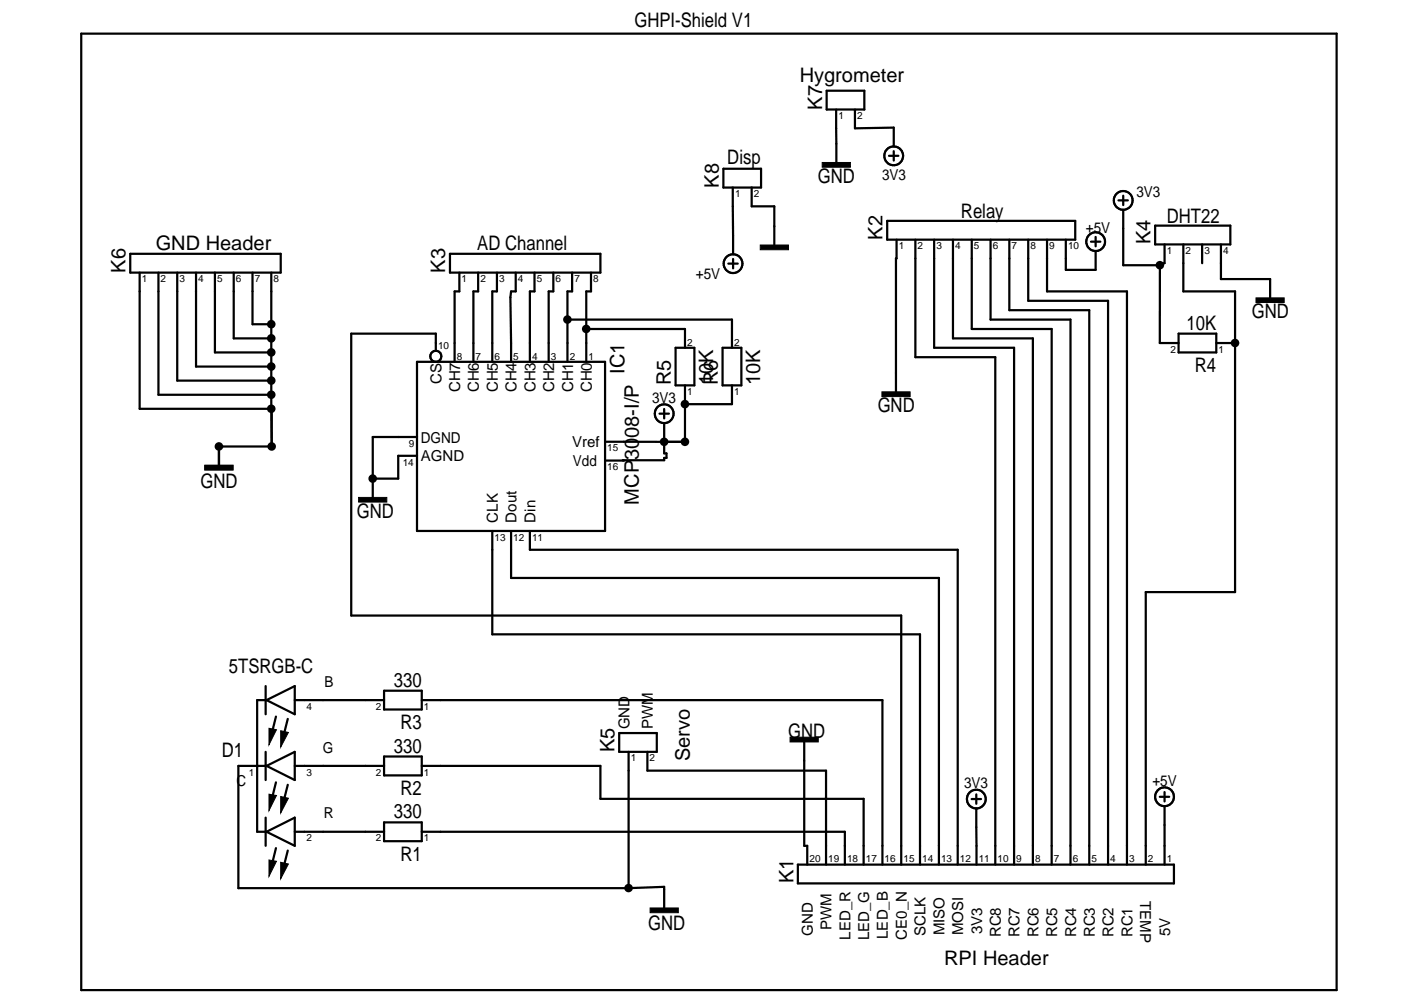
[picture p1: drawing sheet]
<svg xmlns="http://www.w3.org/2000/svg" width="297mm" height="210mm" viewBox="0 0 297 210" stroke-linecap="round" stroke-linejoin="round" font-family="sans-serif">
<g fill="none" stroke="#000" stroke-width=".47">
<path d="M17 7h263v200.4h-263zM173.2 19h7.9v3.9h-7.9zM151.5 35.3h7.9v4h-7.9zM153.5 39.3l.1 14M157.5 39.3v3.9h4.7v8.1M175.2 22.9v11.1M179.1 22.9v4l8.1-.2v4M186.2 32.6h2M187.2 31.7v1.9M27.3 53.2h31.5v3.9h-31.5zM29.3 57.1v28.5h27.5M33.2 57.1v25.6h23.6"/>
<path d="M37.1 57.1v22.6h19.7M41.1 57.1v19.7h15.7M45 57.1v16.7h11.8M49 57.1v13.8h7.8M52.9 57.1v10.8h3.9M56.8 57.1v28.5M94.3 53.2h31.5v3.9h-31.5zM96.2 57.1v3.9h-1v14.8M100.2 57.1v3.9h-1v14.8M104.1 57.1v3.9h-1v14.8M108 57.1v3.9h-.9l-.2 1.3 .2 13.5M112 57.1v3.9h-1v14.8"/>
<path d="M115.9 57.1v3.9h-1v14.8M119.8 57.1v3.9h-.9v14.8M123.8 57.1v3.9h-1v14.8M152.6 55.2h1.9M153.6 54.3v1.9M185.8 46.3h39.4v3.9h-39.4zM187.8 50.2v3.9h-.1v28M191.7 50.2v24.6h16.8v106.3M195.7 50.2v22.7h16.7v108.2M199.6 50.2v20.7h16.8v110.2M203.6 50.2v18.7h16.7v112.2M207.5 50.2v16.8h16.7v114.1"/>
<path d="M211.4 50.2v14.8h16.8v116.1M215.4 50.2v12.8h16.7v118.1M219.3 50.2v10.8h16.8v120.1M223.3 50.2v6.3h6.2v-3.9M228.5 50.6h2M229.5 49.6v2M234.3 42h2M235.3 41v2M235.3 43.9v11.7h7.7M242 47.3h15.7v3.9h-15.7zM243 55.6v16.3h3.9M243.9 51.2v3.9h-.9v.5"/>
<path d="M247.9 51.2v9.8h10.8v63h-18.7v57.1M251.8 51.2v3.9M255.8 51.2v7.3h10.3v3.9M87.4 75.8h39.3v35.4h-39.3zM91.3 73.5v-3.6h-17.7v59h115.2v52.2M118.9 67h34.4v5.9M122.8 68.9h20.7v4M141.5 72.9h4v7.8h-4zM151.4 72.9h3.9v7.8h-3.9zM246.9 69.9h7.9v3.9h-7.9zM254.8 71.9h3.9M56.8 85.6l.1 7.9"/>
<path d="M56.9 93.5h-11v4M87.4 91.5h-9.3v12.7M87.4 95.5h-4v4.8h-5.3M138.2 86.7h1.9M139.1 85.7v2M139.1 88.6v6.4h.5v.9h-.5v.5l-12.4 .1M143.5 80.7v11.9l-16.8-.1M153.3 80.7v4h-9.8M103.1 111.2v21.7h89.6v48.2M107.1 111.2v9.9h89.6v60M111 111.2v4h89.6v65.9M55.6 143.7v5.9"/>
<path d="M55.6 157.5v5.9M55.8 146.7h-1.9v27.5h1.9M55.8 146.7l5.9-3v5.9zM57.8 150.1l-1 4M60.3 150.6l-1 3.9M61.7 146.7h18.8M80.5 144.7h7.8v3.9h-7.8zM80.5 158.5h7.8v3.9h-7.8zM88.3 146.7h96.5v34.4M129.7 153.6h7.9v3.9h-7.9zM131.7 157.5v28.6M135.6 157.5v3.9h37.4v19.7"/>
<path d="M168.5 155.4v21.8h.6v3.9M55.6 171.3v5.9M55.8 160.4h-5.9v25.7h81.8M55.8 160.4l5.9-2.9v5.9zM55.8 174.2l5.9-2.9v5.9zM57.8 163.9l-1 3.9M57.8 177.7l-1 3.9M60.3 164.4l-1 3.9M60.3 178.2l-1 3.9M61.7 160.4h18.8M61.7 174.2h18.8M80.5 172.3h7.8v3.9h-7.8z"/>
<path d="M88.3 174.2h88.7v6.9M88.3 160.4h37.5v6.9h55.1v13.8M203.5 167.4h2M204.5 166.4v2M204.5 169.4l.1 11.7M243 166.9h1.9M243.9 165.9v2M243.9 168.9v12.2M131.7 186.1l7.4-.3v4.4M167.1 181.1h78.8v4h-78.8z"/>
<circle cx="187.2" cy="32.7" r="1.97"/>
<circle cx="153.6" cy="55.2" r="1.97"/>
<circle cx="229.5" cy="50.6" r="1.97"/>
<circle cx="235.3" cy="42" r="1.97"/>
<circle cx="91.3" cy="74.6" r="1.16"/>
<circle cx="139.1" cy="86.7" r="1.97"/>
<circle cx="204.5" cy="167.4" r="1.97"/>
<circle cx="243.9" cy="166.9" r="1.97"/>
</g>
<g fill="#000" stroke="#000" stroke-width=".21">
<path d="M172.2 34h5.9v1h-5.9zM159.3 51.3h5.9v1h-5.9zM263.1 62.4h5.9v1h-5.9zM42.9 97.5h5.9v.9h-5.9zM184.7 82.1h5.9v1h-5.9zM75.1 104.2h5.9v1h-5.9zM56.3 152.6l1.6 .3-1.6 3.1zM58.8 153.1l1.6 .3-1.6 3.1zM165.5 154.4h5.9v1h-5.9zM56.3 166.4l1.6 .2-1.6 3.2zM58.8 166.9l1.6 .3-1.6 3.1zM56.3 180.1l1.6 .3-1.6 3.2z"/>
<path d="M58.8 180.6l1.6 .4-1.6 3.1zM136.2 190.2h5.9v1h-5.9z"/>
</g>
<g fill="#000">
<circle cx="243" cy="55.6" r=".9"/>
<circle cx="56.8" cy="73.8" r=".9"/>
<circle cx="56.8" cy="67.9" r=".9"/>
<circle cx="56.8" cy="70.9" r=".9"/>
<circle cx="56.8" cy="76.8" r=".9"/>
<circle cx="56.8" cy="79.7" r=".9"/>
<circle cx="118.9" cy="66.9" r=".9"/>
<circle cx="122.8" cy="68.9" r=".9"/>
<circle cx="258.7" cy="71.9" r=".9"/>
<circle cx="45.9" cy="93.5" r=".9"/>
<circle cx="56.8" cy="82.7" r=".9"/>
<circle cx="56.8" cy="85.6" r=".9"/>
<circle cx="56.9" cy="93.5" r=".9"/>
<circle cx="139.1" cy="92.6" r=".9"/>
<circle cx="143.5" cy="84.7" r=".9"/>
<circle cx="143.5" cy="92.6" r=".9"/>
<circle cx="78.1" cy="100.3" r=".9"/>
<circle cx="131.7" cy="186" r=".9"/>
</g>
<g font-size="4.2">
<text x="132.9" y="5.6">GHPI-Shield V1</text>
<text x="167.5" y="17.2">Hygrometer</text>
<text x="172.2" y="22.9" transform="rotate(-90 172.2 22.9)">K7</text>
<text x="152.4" y="34.5">Disp</text>
<text x="150.6" y="39.3" transform="rotate(-90 150.6 39.3)">K8</text>
<text x="171.3" y="38.3">GND</text>
<text x="201.3" y="45.6">Relay</text>
<text x="244.4" y="46.7">DHT22</text>
<text x="32.6" y="52.3">GND Header</text>
<text x="100" y="52.3">AD Channel</text>
<text x="184.8" y="50.2" transform="rotate(-90 184.8 50.2)">K2</text>
<text x="241" y="51.2" transform="rotate(-90 241 51.2)">K4</text>
<text x="26.3" y="57.1" transform="rotate(-90 26.3 57.1)">K6</text>
<text x="93.3" y="57.1" transform="rotate(-90 93.3 57.1)">K3</text>
<text x="248.5" y="69.1">10K</text>
<text x="262.2" y="66.6">GND</text>
<text x="250.3" y="77.9">R4</text>
<text x="130.8" y="78.3" transform="rotate(-90 130.8 78.3)">IC1</text>
<text x="140.5" y="80.7" transform="rotate(-90 140.5 80.7)">R5</text>
<text x="149.4" y="80.7" transform="rotate(-90 149.4 80.7)">10K</text>
<text x="150.4" y="80.7" transform="rotate(-90 150.4 80.7)">R6</text>
<text x="159.3" y="80.7" transform="rotate(-90 159.3 80.7)">10K</text>
<text x="183.9" y="86.3">GND</text>
<text x="42" y="102.2">GND</text>
<text x="133.8" y="105.7" transform="rotate(-90 133.8 105.7)">MCP3008-I/P</text>
<text x="74.7" y="108.4">GND</text>
<text x="48" y="140.9">5TSRGB-C</text>
<text x="82.5" y="143.9">330</text>
<text x="83.9" y="152.7">R3</text>
<text x="165.1" y="154.6">GND</text>
<text x="46.4" y="158.6">D1</text>
<text x="82.5" y="157.6">330</text>
<text x="128.7" y="157.5" transform="rotate(-90 128.7 157.5)">K5</text>
<text x="144.5" y="159.5" transform="rotate(-90 144.5 159.5)">Servo</text>
<text x="83.9" y="166.5">R2</text>
<text x="82.5" y="171.4">330</text>
<text x="83.9" y="180.3">R1</text>
<text x="166.2" y="185" transform="rotate(-90 166.2 185)">K1</text>
<text x="135.8" y="194.9">GND</text>
<text x="197.8" y="202.2">RPI Header</text>
</g>
<g font-size="3.2">
<text x="184.8" y="37.7">3V3</text>
<text x="238" y="41.2">3V3</text>
<text x="227.5" y="48.9">+5V</text>
<text x="145.8" y="58.4">+5V</text>
<text x="92.5" y="80.5" transform="rotate(-90 92.5 80.5)">CS</text>
<text x="96.4" y="82.2" transform="rotate(-90 96.4 82.2)">CH7</text>
<text x="100.3" y="82.2" transform="rotate(-90 100.3 82.2)">CH6</text>
<text x="104.3" y="82.2" transform="rotate(-90 104.3 82.2)">CH5</text>
<text x="108.2" y="82.2" transform="rotate(-90 108.2 82.2)">CH4</text>
<text x="112.2" y="82.2" transform="rotate(-90 112.2 82.2)">CH3</text>
<text x="116.1" y="82.2" transform="rotate(-90 116.1 82.2)">CH2</text>
<text x="120" y="82.2" transform="rotate(-90 120 82.2)">CH1</text>
<text x="124" y="82.2" transform="rotate(-90 124 82.2)">CH0</text>
<text x="136.6" y="84.4">3V3</text>
<text x="88.1" y="92.7">DGND</text>
<text x="119.9" y="93.7">Vref</text>
<text x="88.1" y="96.6">AGND</text>
<text x="120" y="97.6">Vdd</text>
<text x="104.3" y="109.5" transform="rotate(-90 104.3 109.5)">CLK</text>
<text x="108.2" y="109.5" transform="rotate(-90 108.2 109.5)">Dout</text>
<text x="112.2" y="109.5" transform="rotate(-90 112.2 109.5)">Din</text>
<text x="68" y="143.9">B</text>
<text x="131.8" y="152.8" transform="rotate(-90 131.8 152.8)">GND</text>
<text x="136.8" y="152.8" transform="rotate(-90 136.8 152.8)">PWM</text>
<text x="67.6" y="157.7">G</text>
<text x="49.6" y="164.6">C</text>
<text x="202" y="165.1">3V3</text>
<text x="241.4" y="164.7">+5V</text>
<text x="67.8" y="171.4">R</text>
<text x="238.8" y="188.8" transform="rotate(90 238.8 188.8)">TEMP</text>
<text x="170.3" y="196" transform="rotate(-90 170.3 196)">GND</text>
<text x="174.2" y="194.9" transform="rotate(-90 174.2 194.9)">PWM</text>
<text x="178.1" y="196.8" transform="rotate(-90 178.1 196.8)">LED_R</text>
<text x="182.1" y="197" transform="rotate(-90 182.1 197)">LED_G</text>
<text x="186" y="196.7" transform="rotate(-90 186 196.7)">LED_B</text>
<text x="189.9" y="196.8" transform="rotate(-90 189.9 196.8)">CE0_N</text>
<text x="193.9" y="196.1" transform="rotate(-90 193.9 196.1)">SCLK</text>
<text x="197.8" y="196" transform="rotate(-90 197.8 196)">MISO</text>
<text x="201.8" y="196" transform="rotate(-90 201.8 196)">MOSI</text>
<text x="205.7" y="195.7" transform="rotate(-90 205.7 195.7)">3V3</text>
<text x="209.7" y="196.4" transform="rotate(-90 209.7 196.4)">RC8</text>
<text x="213.6" y="196.4" transform="rotate(-90 213.6 196.4)">RC7</text>
<text x="217.5" y="196.4" transform="rotate(-90 217.5 196.4)">RC6</text>
<text x="221.5" y="196.4" transform="rotate(-90 221.5 196.4)">RC5</text>
<text x="225.4" y="196.4" transform="rotate(-90 225.4 196.4)">RC4</text>
<text x="229.3" y="196.4" transform="rotate(-90 229.3 196.4)">RC3</text>
<text x="233.3" y="196.4" transform="rotate(-90 233.3 196.4)">RC2</text>
<text x="237.2" y="196.4" transform="rotate(-90 237.2 196.4)">RC1</text>
<text x="245.1" y="196.2" transform="rotate(-90 245.1 196.2)">5V</text>
</g>
<g font-size="2.1">
<text x="175.6" y="25">1</text>
<text x="179.6" y="25">2</text>
<text x="154" y="41.3">1</text>
<text x="157.9" y="41.3">2</text>
<text x="188.3" y="52.2">1</text>
<text x="192.2" y="52.2">2</text>
<text x="196.2" y="52.2">3</text>
<text x="200.1" y="52.2">4</text>
<text x="204" y="52.2">5</text>
<text x="208" y="52.2">6</text>
<text x="211.9" y="52.2">7</text>
<text x="215.8" y="52.2">8</text>
<text x="219.8" y="52.2">9</text>
<text x="223.7" y="52.2">10</text>
<text x="244.4" y="53.2">1</text>
<text x="248.3" y="53.2">2</text>
<text x="252.3" y="53.2">3</text>
<text x="256.2" y="53.2">4</text>
<text x="29.7" y="59.1">1</text>
<text x="33.7" y="59.1">2</text>
<text x="37.6" y="59.1">3</text>
<text x="41.5" y="59.1">4</text>
<text x="45.5" y="59.1">5</text>
<text x="49.4" y="59.1">6</text>
<text x="53.4" y="59.1">7</text>
<text x="57.3" y="59.1">8</text>
<text x="96.7" y="59.1">1</text>
<text x="100.6" y="59.1">2</text>
<text x="104.6" y="59.1">3</text>
<text x="108.5" y="59.1">4</text>
<text x="112.4" y="59.1">5</text>
<text x="116.4" y="59.1">6</text>
<text x="120.3" y="59.1">7</text>
<text x="124.3" y="59.1">8</text>
<text x="91.8" y="73">10</text>
<text x="95.7" y="75.3">8</text>
<text x="99.6" y="75.3">7</text>
<text x="103.6" y="75.3">6</text>
<text x="107.5" y="75.3">5</text>
<text x="111.5" y="75.3">4</text>
<text x="115.4" y="75.3">3</text>
<text x="119.3" y="75.3">2</text>
<text x="123.3" y="75.3">1</text>
<text x="144" y="72.4">2</text>
<text x="153.8" y="72.4">2</text>
<text x="245.2" y="73.9">2</text>
<text x="255.2" y="73.9">1</text>
<text x="144" y="82.7">1</text>
<text x="153.8" y="82.7">1</text>
<text x="85.6" y="93.6">9</text>
<text x="127.2" y="94.6">15</text>
<text x="84.4" y="97.5">14</text>
<text x="127.2" y="98.5">16</text>
<text x="103.6" y="113.3">13</text>
<text x="107.5" y="113.3">12</text>
<text x="111.5" y="113.3">11</text>
<text x="64.2" y="148.7">4</text>
<text x="78.7" y="148.7">2</text>
<text x="88.8" y="148.7">1</text>
<text x="132.1" y="159.5">1</text>
<text x="136.1" y="159.5">2</text>
<text x="52.2" y="162.5">1</text>
<text x="64.2" y="162.5">3</text>
<text x="78.7" y="162.5">2</text>
<text x="88.8" y="162.5">1</text>
<text x="64.2" y="176.3">2</text>
<text x="78.7" y="176.3">2</text>
<text x="88.8" y="176.3">1</text>
<text x="169.6" y="180.7">20</text>
<text x="173.5" y="180.7">19</text>
<text x="177.4" y="180.7">18</text>
<text x="181.4" y="180.7">17</text>
<text x="185.3" y="180.7">16</text>
<text x="189.3" y="180.7">15</text>
<text x="193.2" y="180.7">14</text>
<text x="197.1" y="180.7">13</text>
<text x="201.1" y="180.7">12</text>
<text x="205" y="180.7">11</text>
<text x="209" y="180.7">10</text>
<text x="212.9" y="180.7">9</text>
<text x="216.8" y="180.7">8</text>
<text x="220.8" y="180.7">7</text>
<text x="224.7" y="180.7">6</text>
<text x="228.6" y="180.7">5</text>
<text x="232.6" y="180.7">4</text>
<text x="236.5" y="180.7">3</text>
<text x="240.5" y="180.7">2</text>
<text x="244.4" y="180.7">1</text>
</g>
</svg>
